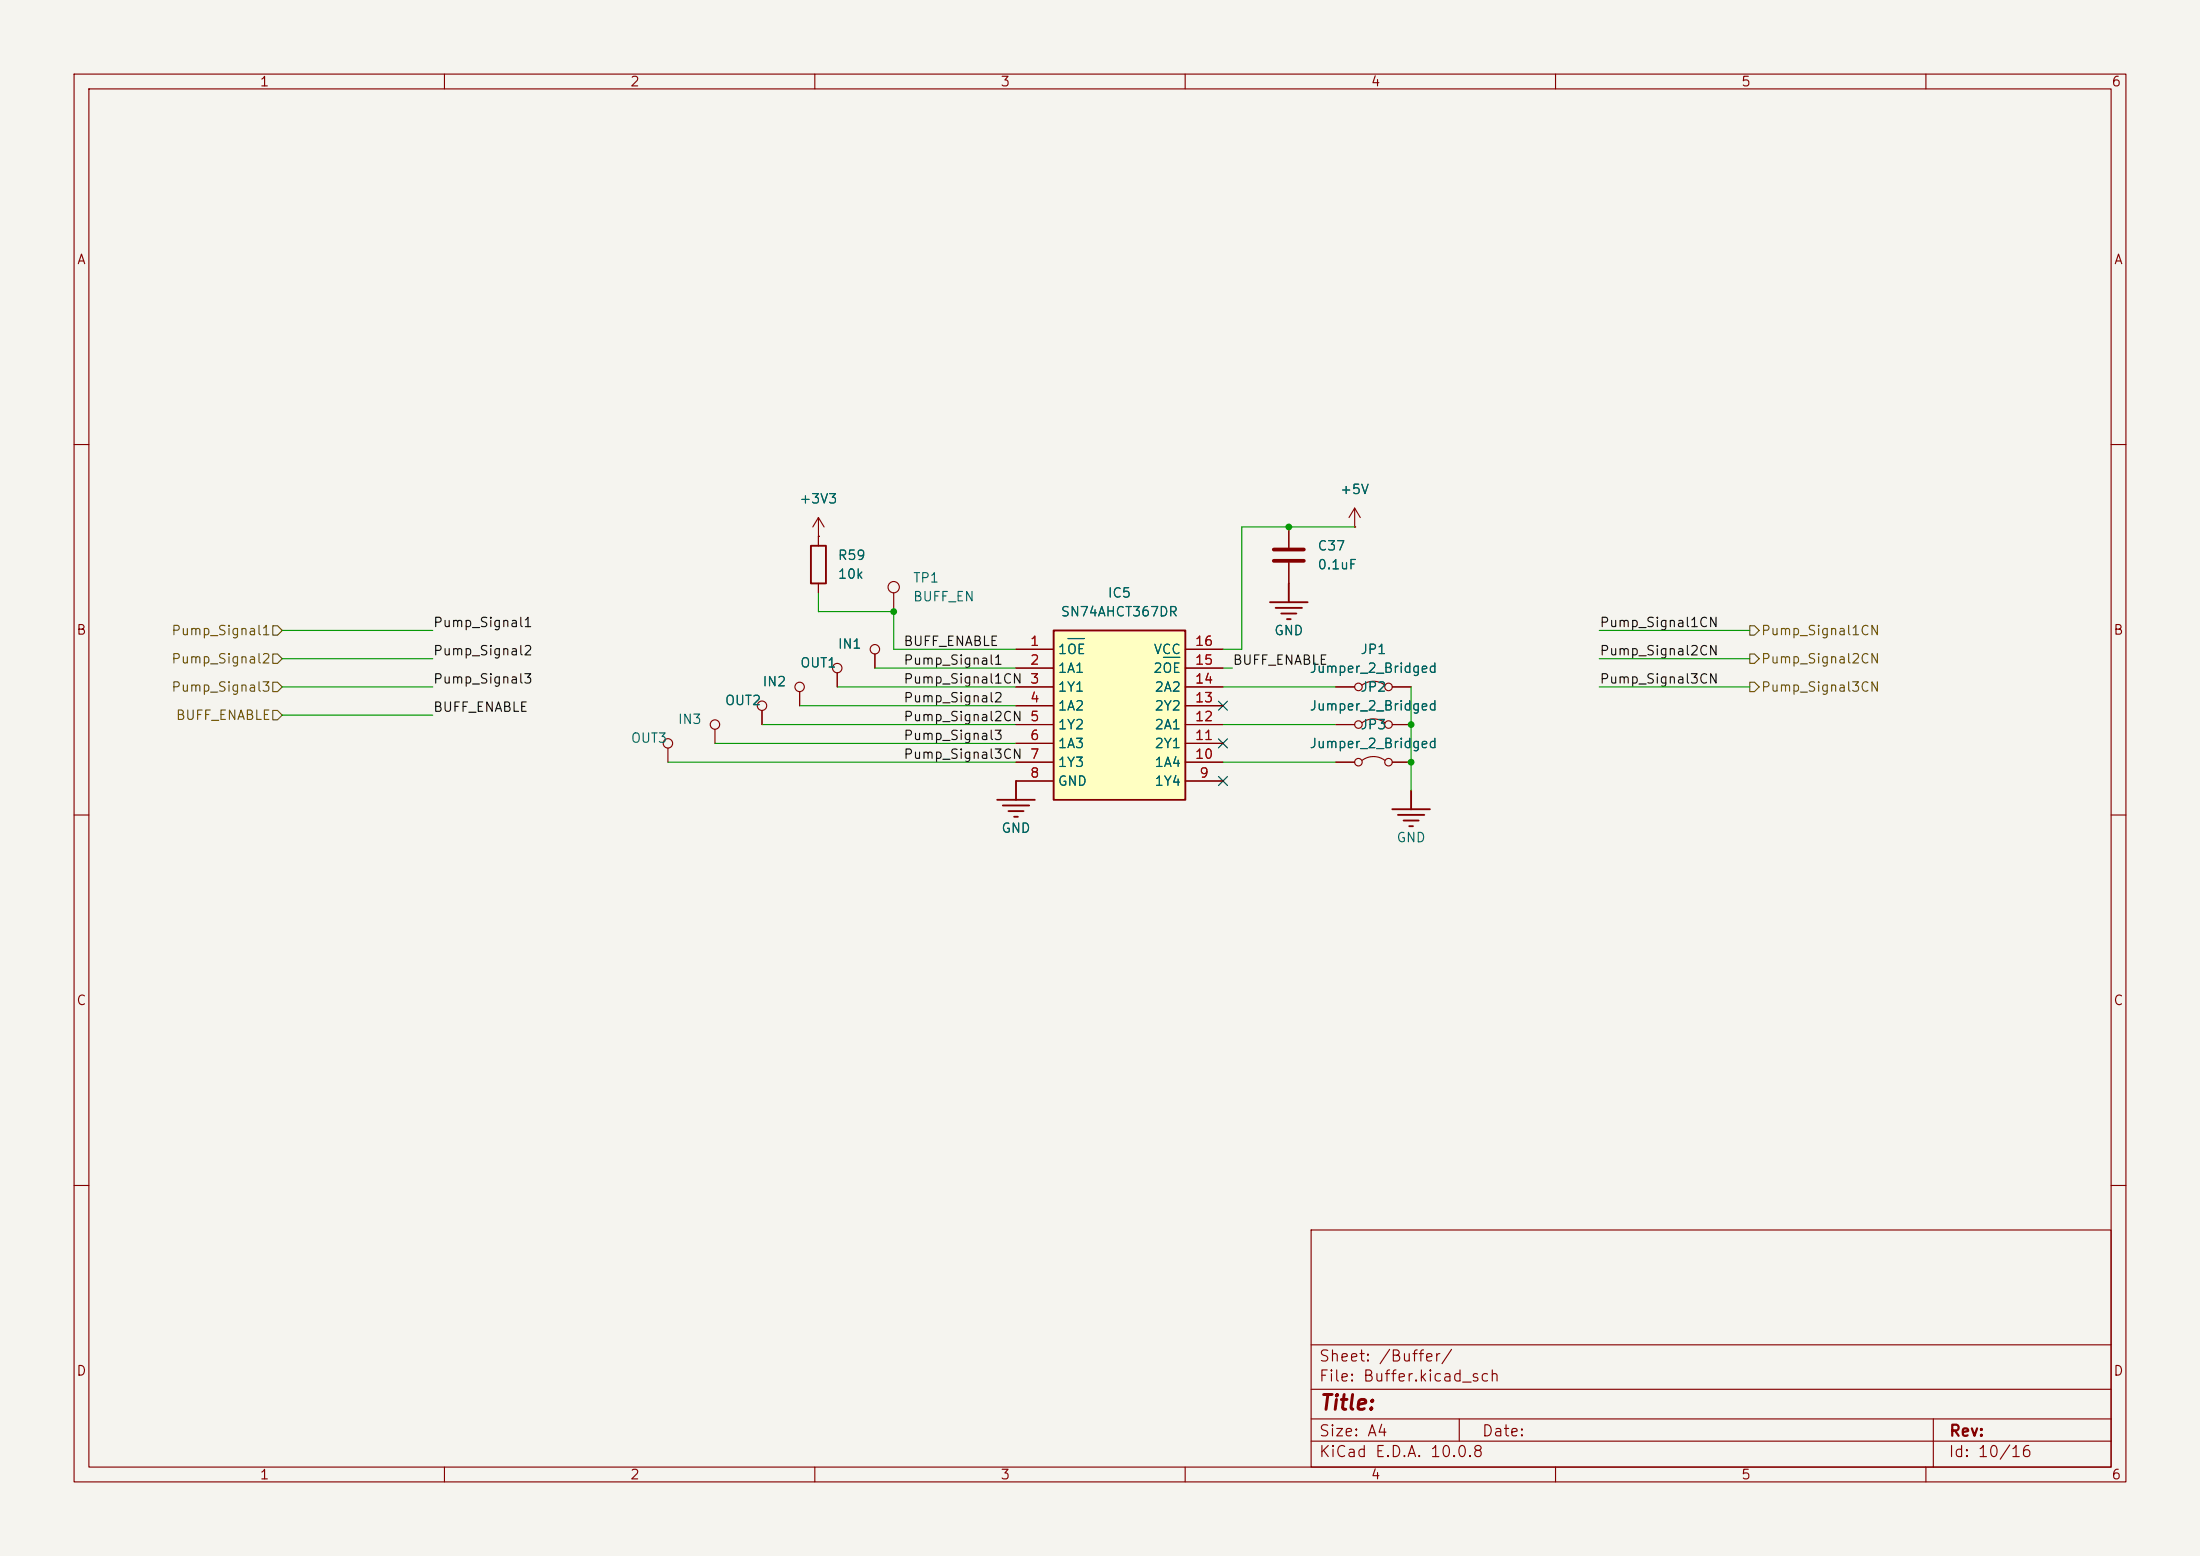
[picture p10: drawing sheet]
(kicad_sch
 (version 20260306)
 (generator "eeschema")
 (generator_version "10.0")
 (paper "A4")
 (lib_symbols
  (symbol "Connector:TestPoint"
   (pin_numbers (hide yes))
   (pin_names
    (offset 0.762) (hide yes)) (exclude_from_sim no) (in_bom yes) (on_board yes)
   (in_pos_files yes)
   (duplicate_pin_numbers_are_jumpers no)
   (property "Reference" "TP" (at 0 6.858 0) (show_name no) (do_not_autoplace no) (effects (font (size 1.27 1.27))))
   (property "Value" "TestPoint" (at 0 5.08 0) (show_name no) (do_not_autoplace no) (effects (font (size 1.27 1.27))))
   (property "Footprint" "" (at 5.08 0 0) (show_name no) (do_not_autoplace no) (hide yes) (effects (font (size 1.27 1.27))))
   (property "Datasheet" "" (at 5.08 0 0) (show_name no) (do_not_autoplace no) (hide yes) (effects (font (size 1.27 1.27))))
   (property "Description" "test point" (at 0 0 0) (show_name no) (do_not_autoplace no) (hide yes) (effects (font (size 1.27 1.27))))
   (symbol "TestPoint_0_1"
    (circle (center 0 3.302) (radius 0.762) (stroke (width 0) (type default)) (fill (type none))))
   (symbol "TestPoint_1_1"
    (pin passive line (at 0 0 90) (length 2.54) (name "1" (effects (font (size 1.27 1.27)))) (number "1" (effects (font (size 1.27 1.27))))))
   (embedded_fonts no))
  (symbol "Device:C"
   (pin_numbers (hide yes))
   (pin_names
    (offset 0.254)) (exclude_from_sim no) (in_bom yes) (on_board yes)
   (in_pos_files yes)
   (duplicate_pin_numbers_are_jumpers no)
   (property "Reference" "C" (at 0.635 2.54 0) (show_name no) (do_not_autoplace no) (effects (font (size 1.27 1.27)) (justify left)))
   (property "Value" "C" (at 0.635 -2.54 0) (show_name no) (do_not_autoplace no) (effects (font (size 1.27 1.27)) (justify left)))
   (property "Footprint" "" (at 0.9652 -3.81 0) (show_name no) (do_not_autoplace no) (hide yes) (effects (font (size 1.27 1.27))))
   (property "Datasheet" "" (at 0 0 0) (show_name no) (do_not_autoplace no) (hide yes) (effects (font (size 1.27 1.27))))
   (property "Description" "Unpolarized capacitor" (at 0 0 0) (show_name no) (do_not_autoplace no) (hide yes) (effects (font (size 1.27 1.27))))
   (symbol "C_0_1"
    (polyline (pts (xy -2.032 0.762) (xy 2.032 0.762)) (stroke (width 0.508) (type default)) (fill (type none)))
    (polyline (pts (xy -2.032 -0.762) (xy 2.032 -0.762)) (stroke (width 0.508) (type default)) (fill (type none))))
   (symbol "C_1_1"
    (pin passive line (at 0 3.81 270) (length 2.794) (name "" (effects (font (size 1.27 1.27)))) (number "1" (effects (font (size 1.27 1.27)))))
    (pin passive line (at 0 -3.81 90) (length 2.794) (name "" (effects (font (size 1.27 1.27)))) (number "2" (effects (font (size 1.27 1.27))))))
   (embedded_fonts no))
  (symbol "Device:R"
   (pin_numbers (hide yes))
   (pin_names
    (offset 0)) (exclude_from_sim no) (in_bom yes) (on_board yes)
   (in_pos_files yes)
   (duplicate_pin_numbers_are_jumpers no)
   (property "Reference" "R" (at 2.032 0 90) (show_name no) (do_not_autoplace no) (effects (font (size 1.27 1.27))))
   (property "Value" "R" (at 0 0 90) (show_name no) (do_not_autoplace no) (effects (font (size 1.27 1.27))))
   (property "Footprint" "" (at -1.778 0 90) (show_name no) (do_not_autoplace no) (hide yes) (effects (font (size 1.27 1.27))))
   (property "Datasheet" "" (at 0 0 0) (show_name no) (do_not_autoplace no) (hide yes) (effects (font (size 1.27 1.27))))
   (property "Description" "Resistor" (at 0 0 0) (show_name no) (do_not_autoplace no) (hide yes) (effects (font (size 1.27 1.27))))
   (symbol "R_0_1"
    (rectangle (start -1.016 -2.54) (end 1.016 2.54) (stroke (width 0.254) (type default)) (fill (type none))))
   (symbol "R_1_1"
    (pin passive line (at 0 3.81 270) (length 1.27) (name "" (effects (font (size 1.27 1.27)))) (number "1" (effects (font (size 1.27 1.27)))))
    (pin passive line (at 0 -3.81 90) (length 1.27) (name "" (effects (font (size 1.27 1.27)))) (number "2" (effects (font (size 1.27 1.27))))))
   (embedded_fonts no))
  (symbol "Hyperloop UPV:Test point 1.2mm-Symbol-1"
   (pin_numbers (hide yes))
   (pin_names (hide yes)) (exclude_from_sim no) (in_bom yes) (on_board yes)
   (in_pos_files yes)
   (duplicate_pin_numbers_are_jumpers no)
   (property "Reference" "" (at 0 0 0) (show_name no) (do_not_autoplace no) (effects (font (size 1.27 1.27))))
   (property "Value" "" (at 0 0 0) (show_name no) (do_not_autoplace no) (effects (font (size 1.27 1.27))))
   (property "Footprint" "" (at 0 0 0) (show_name no) (do_not_autoplace no) (hide yes) (effects (font (size 1.27 1.27))))
   (property "Datasheet" "" (at 0 0 0) (show_name no) (do_not_autoplace no) (hide yes) (effects (font (size 1.27 1.27))))
   (property "Description" "1.2mm Test point" (at 0 0 0) (show_name no) (do_not_autoplace no) (hide yes) (effects (font (size 1.27 1.27))))
   (symbol "Test point 1.2mm-Symbol-1_1_0"
    (circle (center 0 2.54) (radius 0.635) (stroke (width 0) (type solid)) (fill (type none)))
    (pin passive line (at 0 0 90) (length 1.905) (name "*" (effects (font (size 1.27 1.27)))) (number "1" (effects (font (size 1.27 1.27))))))
   (embedded_fonts no))
  (symbol "Jumper:Jumper_2_Bridged"
   (pin_numbers (hide yes))
   (pin_names
    (offset 0) (hide yes)) (exclude_from_sim no) (in_bom yes) (on_board yes)
   (in_pos_files yes)
   (duplicate_pin_numbers_are_jumpers no)
   (property "Reference" "JP" (at 0 1.905 0) (show_name no) (do_not_autoplace no) (effects (font (size 1.27 1.27))))
   (property "Value" "Jumper_2_Bridged" (at 0 -2.54 0) (show_name no) (do_not_autoplace no) (effects (font (size 1.27 1.27))))
   (property "Footprint" "" (at 0 0 0) (show_name no) (do_not_autoplace no) (hide yes) (effects (font (size 1.27 1.27))))
   (property "Datasheet" "" (at 0 -5.08 0) (show_name no) (do_not_autoplace no) (hide yes) (effects (font (size 1.27 1.27))))
   (property "Description" "Jumper, 2-pole, closed/bridged" (at 0 -7.62 0) (show_name no) (do_not_autoplace no) (hide yes) (effects (font (size 1.27 1.27))))
   (symbol "Jumper_2_Bridged_0_0"
    (circle (center -2.032 0) (radius 0.508) (stroke (width 0) (type default)) (fill (type none)))
    (circle (center 2.032 0) (radius 0.508) (stroke (width 0) (type default)) (fill (type none))))
   (symbol "Jumper_2_Bridged_0_1"
    (arc (start -1.524 0.254) (mid 0 0.762) (end 1.524 0.254) (stroke (width 0) (type default)) (fill (type none))))
   (symbol "Jumper_2_Bridged_1_1"
    (pin passive line (at -5.08 0 0) (length 2.54) (name "A" (effects (font (size 1.27 1.27)))) (number "1" (effects (font (size 1.27 1.27)))))
    (pin passive line (at 5.08 0 180) (length 2.54) (name "B" (effects (font (size 1.27 1.27)))) (number "2" (effects (font (size 1.27 1.27))))))
   (embedded_fonts no))
  (symbol "SamacSys_Parts:SN74AHCT367DR" (exclude_from_sim no) (in_bom yes) (on_board yes)
   (in_pos_files yes)
   (duplicate_pin_numbers_are_jumpers no)
   (property "Reference" "IC" (at 24.13 7.62 0) (show_name no) (do_not_autoplace no) (effects (font (size 1.27 1.27)) (justify left top)))
   (property "Value" "SN74AHCT367DR" (at 24.13 5.08 0) (show_name no) (do_not_autoplace no) (effects (font (size 1.27 1.27)) (justify left top)))
   (property "Footprint" "SOIC127P600X175-16N" (at 24.13 -94.92 0) (show_name no) (do_not_autoplace no) (hide yes) (effects (font (size 1.27 1.27)) (justify left top)))
   (property "Datasheet" "http://www.ti.com/lit/gpn/sn74ahct367" (at 24.13 -194.92 0) (show_name no) (do_not_autoplace no) (hide yes) (effects (font (size 1.27 1.27)) (justify left top)))
   (property "Description" "Hex Buffers And Line Drivers With 3-State Outputs" (at 0 0 0) (show_name no) (do_not_autoplace no) (hide yes) (effects (font (size 1.27 1.27))))
   (property "Height" "1.75" (at 24.13 -394.92 0) (show_name no) (do_not_autoplace no) (hide yes) (effects (font (size 1.27 1.27)) (justify left top)))
   (property "Manufacturer_Name" "Texas Instruments" (at 24.13 -494.92 0) (show_name no) (do_not_autoplace no) (hide yes) (effects (font (size 1.27 1.27)) (justify left top)))
   (property "Manufacturer_Part_Number" "SN74AHCT367DR" (at 24.13 -594.92 0) (show_name no) (do_not_autoplace no) (hide yes) (effects (font (size 1.27 1.27)) (justify left top)))
   (property "Mouser Part Number" "595-SN74AHCT367DR" (at 24.13 -694.92 0) (show_name no) (do_not_autoplace no) (hide yes) (effects (font (size 1.27 1.27)) (justify left top)))
   (property "Mouser Price/Stock" "https://www.mouser.co.uk/ProductDetail/Texas-Instruments/SN74AHCT367DR?qs=5nGYs9Do7G1iI4OsV5Z1aQ%3D%3D" (at 24.13 -794.92 0) (show_name no) (do_not_autoplace no) (hide yes) (effects (font (size 1.27 1.27)) (justify left top)))
   (property "Arrow Part Number" "SN74AHCT367DR" (at 24.13 -894.92 0) (show_name no) (do_not_autoplace no) (hide yes) (effects (font (size 1.27 1.27)) (justify left top)))
   (property "Arrow Price/Stock" "https://www.arrow.com/en/products/sn74ahct367dr/texas-instruments.html?utm_currency=USD&region=nac" (at 24.13 -994.92 0) (show_name no) (do_not_autoplace no) (hide yes) (effects (font (size 1.27 1.27)) (justify left top)))
   (symbol "SN74AHCT367DR_1_1"
    (rectangle (start 5.08 2.54) (end 22.86 -20.32) (stroke (width 0.254) (type default)) (fill (type background)))
    (pin passive line (at 0 0 0) (length 5.08) (name "1~{OE}" (effects (font (size 1.27 1.27)))) (number "1" (effects (font (size 1.27 1.27)))))
    (pin passive line (at 0 -2.54 0) (length 5.08) (name "1A1" (effects (font (size 1.27 1.27)))) (number "2" (effects (font (size 1.27 1.27)))))
    (pin passive line (at 0 -5.08 0) (length 5.08) (name "1Y1" (effects (font (size 1.27 1.27)))) (number "3" (effects (font (size 1.27 1.27)))))
    (pin passive line (at 0 -7.62 0) (length 5.08) (name "1A2" (effects (font (size 1.27 1.27)))) (number "4" (effects (font (size 1.27 1.27)))))
    (pin passive line (at 0 -10.16 0) (length 5.08) (name "1Y2" (effects (font (size 1.27 1.27)))) (number "5" (effects (font (size 1.27 1.27)))))
    (pin passive line (at 0 -12.7 0) (length 5.08) (name "1A3" (effects (font (size 1.27 1.27)))) (number "6" (effects (font (size 1.27 1.27)))))
    (pin passive line (at 0 -15.24 0) (length 5.08) (name "1Y3" (effects (font (size 1.27 1.27)))) (number "7" (effects (font (size 1.27 1.27)))))
    (pin passive line (at 0 -17.78 0) (length 5.08) (name "GND" (effects (font (size 1.27 1.27)))) (number "8" (effects (font (size 1.27 1.27)))))
    (pin passive line (at 27.94 -17.78 180) (length 5.08) (name "1Y4" (effects (font (size 1.27 1.27)))) (number "9" (effects (font (size 1.27 1.27)))))
    (pin passive line (at 27.94 -15.24 180) (length 5.08) (name "1A4" (effects (font (size 1.27 1.27)))) (number "10" (effects (font (size 1.27 1.27)))))
    (pin passive line (at 27.94 -12.7 180) (length 5.08) (name "2Y1" (effects (font (size 1.27 1.27)))) (number "11" (effects (font (size 1.27 1.27)))))
    (pin passive line (at 27.94 -10.16 180) (length 5.08) (name "2A1" (effects (font (size 1.27 1.27)))) (number "12" (effects (font (size 1.27 1.27)))))
    (pin passive line (at 27.94 -7.62 180) (length 5.08) (name "2Y2" (effects (font (size 1.27 1.27)))) (number "13" (effects (font (size 1.27 1.27)))))
    (pin passive line (at 27.94 -5.08 180) (length 5.08) (name "2A2" (effects (font (size 1.27 1.27)))) (number "14" (effects (font (size 1.27 1.27)))))
    (pin passive line (at 27.94 -2.54 180) (length 5.08) (name "2~{OE}" (effects (font (size 1.27 1.27)))) (number "15" (effects (font (size 1.27 1.27)))))
    (pin passive line (at 27.94 0 180) (length 5.08) (name "VCC" (effects (font (size 1.27 1.27)))) (number "16" (effects (font (size 1.27 1.27))))))
   (embedded_fonts no))
  (symbol "VCU_H11G-altium-import:GND_POWER_GROUND"
   (power global) (exclude_from_sim no) (in_bom yes) (on_board yes)
   (in_pos_files yes)
   (duplicate_pin_numbers_are_jumpers no)
   (property "Reference" "#PWR" (at 0 0 0) (show_name no) (do_not_autoplace no) (hide yes) (effects (font (size 1.27 1.27))))
   (property "Value" "GND" (at 0 -6.35 0) (show_name no) (do_not_autoplace no) (effects (font (size 1.27 1.27))))
   (property "Footprint" "" (at 0 0 0) (show_name no) (do_not_autoplace no) (hide yes) (effects (font (size 1.27 1.27))))
   (property "Datasheet" "" (at 0 0 0) (show_name no) (do_not_autoplace no) (hide yes) (effects (font (size 1.27 1.27))))
   (property "Description" "Power symbol creates a global label with name 'GND'" (at 0 0 0) (show_name no) (do_not_autoplace no) (hide yes) (effects (font (size 1.27 1.27))))
   (symbol "GND_POWER_GROUND_0_0"
    (polyline (pts (xy -2.54 -2.54) (xy 2.54 -2.54)) (stroke (width 0.254) (type solid)) (fill (type none)))
    (polyline (pts (xy -1.778 -3.302) (xy 1.778 -3.302)) (stroke (width 0.254) (type solid)) (fill (type none)))
    (polyline (pts (xy -1.016 -4.064) (xy 1.016 -4.064)) (stroke (width 0.254) (type solid)) (fill (type none)))
    (polyline (pts (xy -0.254 -4.826) (xy 0.254 -4.826)) (stroke (width 0.254) (type solid)) (fill (type none)))
    (polyline (pts (xy 0 0) (xy 0 -2.54)) (stroke (width 0.254) (type solid)) (fill (type none)))
    (pin power_in line (at 0 0 0) (length 0) (hide yes) (name "GND" (effects (font (size 1.27 1.27)))) (number "" (effects (font (size 1.27 1.27))))))
   (embedded_fonts no))
  (symbol "power:+3V3"
   (power global)
   (pin_numbers (hide yes))
   (pin_names
    (offset 0) (hide yes)) (exclude_from_sim no) (in_bom yes) (on_board yes)
   (in_pos_files yes)
   (duplicate_pin_numbers_are_jumpers no)
   (property "Reference" "#PWR" (at 0 -3.81 0) (show_name no) (do_not_autoplace no) (hide yes) (effects (font (size 1.27 1.27))))
   (property "Value" "+3V3" (at 0 3.556 0) (show_name no) (do_not_autoplace no) (effects (font (size 1.27 1.27))))
   (property "Footprint" "" (at 0 0 0) (show_name no) (do_not_autoplace no) (hide yes) (effects (font (size 1.27 1.27))))
   (property "Datasheet" "" (at 0 0 0) (show_name no) (do_not_autoplace no) (hide yes) (effects (font (size 1.27 1.27))))
   (property "Description" "Power symbol creates a global label with name \"+3V3\"" (at 0 0 0) (show_name no) (do_not_autoplace no) (hide yes) (effects (font (size 1.27 1.27))))
   (symbol "+3V3_0_1"
    (polyline (pts (xy -0.762 1.27) (xy 0 2.54)) (stroke (width 0) (type default)) (fill (type none)))
    (polyline (pts (xy 0 2.54) (xy 0.762 1.27)) (stroke (width 0) (type default)) (fill (type none)))
    (polyline (pts (xy 0 0) (xy 0 2.54)) (stroke (width 0) (type default)) (fill (type none))))
   (symbol "+3V3_1_1"
    (pin power_in line (at 0 0 90) (length 0) (name "" (effects (font (size 1.27 1.27)))) (number "1" (effects (font (size 1.27 1.27))))))
   (embedded_fonts no))
  (symbol "power:+5V"
   (power global)
   (pin_numbers (hide yes))
   (pin_names
    (offset 0) (hide yes)) (exclude_from_sim no) (in_bom yes) (on_board yes)
   (in_pos_files yes)
   (duplicate_pin_numbers_are_jumpers no)
   (property "Reference" "#PWR" (at 0 -3.81 0) (show_name no) (do_not_autoplace no) (hide yes) (effects (font (size 1.27 1.27))))
   (property "Value" "+5V" (at 0 3.556 0) (show_name no) (do_not_autoplace no) (effects (font (size 1.27 1.27))))
   (property "Footprint" "" (at 0 0 0) (show_name no) (do_not_autoplace no) (hide yes) (effects (font (size 1.27 1.27))))
   (property "Datasheet" "" (at 0 0 0) (show_name no) (do_not_autoplace no) (hide yes) (effects (font (size 1.27 1.27))))
   (property "Description" "Power symbol creates a global label with name \"+5V\"" (at 0 0 0) (show_name no) (do_not_autoplace no) (hide yes) (effects (font (size 1.27 1.27))))
   (symbol "+5V_0_1"
    (polyline (pts (xy -0.762 1.27) (xy 0 2.54)) (stroke (width 0) (type default)) (fill (type none)))
    (polyline (pts (xy 0 2.54) (xy 0.762 1.27)) (stroke (width 0) (type default)) (fill (type none)))
    (polyline (pts (xy 0 0) (xy 0 2.54)) (stroke (width 0) (type default)) (fill (type none))))
   (symbol "+5V_1_1"
    (pin power_in line (at 0 0 90) (length 0) (name "" (effects (font (size 1.27 1.27)))) (number "1" (effects (font (size 1.27 1.27))))))
   (embedded_fonts no)))
 (junction
  (at 120.65 82.55)
  (diameter 0)
  (color 0 0 0 0))
 (junction
  (at 190.5 102.87)
  (diameter 0)
  (color 0 0 0 0))
 (junction
  (at 173.99 71.12)
  (diameter 0)
  (color 0 0 0 0))
 (junction
  (at 190.5 97.79)
  (diameter 0)
  (color 0 0 0 0))
 (no_connect
  (at 165.1 95.25))
 (no_connect
  (at 165.1 100.33))
 (no_connect
  (at 165.1 105.41))
 (wire
  (pts (xy 167.64 71.12) (xy 167.64 87.63))
  (stroke (width 0) (type default)))
 (wire
  (pts (xy 113.03 92.71) (xy 137.16 92.71))
  (stroke (width 0) (type default)))
 (wire
  (pts (xy 165.1 97.79) (xy 180.34 97.79))
  (stroke (width 0) (type default)))
 (wire
  (pts (xy 190.5 92.71) (xy 190.5 97.79))
  (stroke (width 0) (type default)))
 (wire
  (pts (xy 190.5 97.79) (xy 190.5 102.87))
  (stroke (width 0) (type default)))
 (wire
  (pts (xy 215.9 85.09) (xy 236.22 85.09))
  (stroke (width 0) (type default)))
 (wire
  (pts (xy 90.17 102.87) (xy 137.16 102.87))
  (stroke (width 0) (type default)))
 (wire
  (pts (xy 38.1 96.52) (xy 58.42 96.52))
  (stroke (width 0) (type default)))
 (wire
  (pts (xy 190.5 102.87) (xy 190.5 106.68))
  (stroke (width 0) (type default)))
 (wire
  (pts (xy 118.11 90.17) (xy 137.16 90.17))
  (stroke (width 0) (type default)))
 (wire
  (pts (xy 215.9 88.9) (xy 236.22 88.9))
  (stroke (width 0) (type default)))
 (wire
  (pts (xy 165.1 92.71) (xy 180.34 92.71))
  (stroke (width 0) (type default)))
 (wire
  (pts (xy 215.9 92.71) (xy 236.22 92.71))
  (stroke (width 0) (type default)))
 (wire
  (pts (xy 110.49 82.55) (xy 110.49 80.01))
  (stroke (width 0) (type default)))
 (wire
  (pts (xy 165.1 90.17) (xy 166.37 90.17))
  (stroke (width 0) (type default)))
 (wire
  (pts (xy 107.95 95.25) (xy 137.16 95.25))
  (stroke (width 0) (type default)))
 (wire
  (pts (xy 102.87 97.79) (xy 137.16 97.79))
  (stroke (width 0) (type default)))
 (wire
  (pts (xy 165.1 102.87) (xy 180.34 102.87))
  (stroke (width 0) (type default)))
 (wire
  (pts (xy 38.1 85.09) (xy 58.42 85.09))
  (stroke (width 0) (type default)))
 (wire
  (pts (xy 38.1 88.9) (xy 58.42 88.9))
  (stroke (width 0) (type default)))
 (wire
  (pts (xy 96.52 100.33) (xy 137.16 100.33))
  (stroke (width 0) (type default)))
 (wire
  (pts (xy 165.1 87.63) (xy 167.64 87.63))
  (stroke (width 0) (type default)))
 (wire
  (pts (xy 110.49 82.55) (xy 120.65 82.55))
  (stroke (width 0) (type default)))
 (wire
  (pts (xy 173.99 71.12) (xy 167.64 71.12))
  (stroke (width 0) (type default)))
 (wire
  (pts (xy 120.65 82.55) (xy 120.65 87.63))
  (stroke (width 0) (type default)))
 (wire
  (pts (xy 120.65 87.63) (xy 137.16 87.63))
  (stroke (width 0) (type default)))
 (wire
  (pts (xy 38.1 92.71) (xy 58.42 92.71))
  (stroke (width 0) (type default)))
 (wire
  (pts (xy 182.88 71.12) (xy 173.99 71.12))
  (stroke (width 0) (type default)))
 (label "Pump_Signal1"
  (at 58.42 85.09 0)
  (effects (font (size 1.27 1.27)) (justify left bottom)))
 (label "Pump_Signal1"
  (at 121.92 90.17 0)
  (effects (font (size 1.27 1.27)) (justify left bottom)))
 (label "Pump_Signal2"
  (at 58.42 88.9 0)
  (effects (font (size 1.27 1.27)) (justify left bottom)))
 (label "Pump_Signal1CN"
  (at 121.92 92.71 0)
  (effects (font (size 1.27 1.27)) (justify left bottom)))
 (label "BUFF_ENABLE"
  (at 121.92 87.63 0)
  (effects (font (size 1.27 1.27)) (justify left bottom)))
 (label "Pump_Signal3"
  (at 58.42 92.71 0)
  (effects (font (size 1.27 1.27)) (justify left bottom)))
 (label "Pump_Signal1CN"
  (at 215.9 85.09 0)
  (effects (font (size 1.27 1.27)) (justify left bottom)))
 (label "BUFF_ENABLE"
  (at 166.37 90.17 0)
  (effects (font (size 1.27 1.27)) (justify left bottom)))
 (label "Pump_Signal2"
  (at 121.92 95.25 0)
  (effects (font (size 1.27 1.27)) (justify left bottom)))
 (label "Pump_Signal3CN"
  (at 121.92 102.87 0)
  (effects (font (size 1.27 1.27)) (justify left bottom)))
 (label "Pump_Signal2CN"
  (at 215.9 88.9 0)
  (effects (font (size 1.27 1.27)) (justify left bottom)))
 (label "Pump_Signal3"
  (at 121.92 100.33 0)
  (effects (font (size 1.27 1.27)) (justify left bottom)))
 (label "Pump_Signal2CN"
  (at 121.92 97.79 0)
  (effects (font (size 1.27 1.27)) (justify left bottom)))
 (label "BUFF_ENABLE"
  (at 58.42 96.52 0)
  (effects (font (size 1.27 1.27)) (justify left bottom)))
 (label "Pump_Signal3CN"
  (at 215.9 92.71 0)
  (effects (font (size 1.27 1.27)) (justify left bottom)))
 (hierarchical_label "Pump_Signal1CN"
  (shape output)
  (at 236.22 85.09 0)
  (effects (font (size 1.27 1.27)) (justify left)))
 (hierarchical_label "Pump_Signal2CN"
  (shape output)
  (at 236.22 88.9 0)
  (effects (font (size 1.27 1.27)) (justify left)))
 (hierarchical_label "Pump_Signal2"
  (shape input)
  (at 38.1 88.9 180)
  (effects (font (size 1.27 1.27)) (justify right)))
 (hierarchical_label "Pump_Signal1"
  (shape input)
  (at 38.1 85.09 180)
  (effects (font (size 1.27 1.27)) (justify right)))
 (hierarchical_label "Pump_Signal3CN"
  (shape output)
  (at 236.22 92.71 0)
  (effects (font (size 1.27 1.27)) (justify left)))
 (hierarchical_label "Pump_Signal3"
  (shape input)
  (at 38.1 92.71 180)
  (effects (font (size 1.27 1.27)) (justify right)))
 (hierarchical_label "BUFF_ENABLE"
  (shape input)
  (at 38.1 96.52 180)
  (effects (font (size 1.27 1.27)) (justify right)))
 (symbol
  (lib_id "Hyperloop UPV:Test point 1.2mm-Symbol-1")
  (at 113.03 92.71 0)
  (unit 1)
  (body_style 1)
  (exclude_from_sim no)
  (in_bom yes)
  (on_board yes)
  (in_pos_files yes)
  (dnp no)
  (property "Reference" "OUT1" (at 107.95 90.17 0) (show_name no) (do_not_autoplace no) (effects (font (size 1.27 1.27)) (justify left bottom)))
  (property "Value" "Test point 1.2mm" (at 112.395 95.758 0) (hide yes) (show_name no) (do_not_autoplace no) (effects (font (size 1.27 1.27)) (justify left bottom)))
  (property "Footprint" "VCU_H11G-import-fps:Test point 1.2mm-Footprint-1" (at 113.03 92.71 0) (hide yes) (show_name no) (do_not_autoplace no) (effects (font (size 1.27 1.27))))
  (property "Datasheet" "" (at 113.03 92.71 0) (hide yes) (show_name no) (do_not_autoplace no) (effects (font (size 1.27 1.27))))
  (property "Description" "1.2mm Test point" (at 113.03 92.71 0) (hide yes) (show_name no) (do_not_autoplace no) (effects (font (size 1.27 1.27))))
  (pin "1"))
 (symbol
  (lib_id "VCU_H11G-altium-import:GND_POWER_GROUND")
  (at 190.5 106.68 0)
  (unit 1)
  (body_style 1)
  (exclude_from_sim no)
  (in_bom yes)
  (on_board yes)
  (in_pos_files yes)
  (dnp no)
  (property "Reference" "#PWR0250" (at 190.5 106.68 0) (hide yes) (show_name no) (do_not_autoplace no) (effects (font (size 1.27 1.27))))
  (property "Value" "GND" (at 190.5 113.03 0) (show_name no) (do_not_autoplace no) (effects (font (size 1.27 1.27))))
  (property "Footprint" "" (at 190.5 106.68 0) (show_name no) (do_not_autoplace no) (effects (font (size 1.27 1.27))))
  (property "Datasheet" "" (at 190.5 106.68 0) (show_name no) (do_not_autoplace no) (effects (font (size 1.27 1.27))))
  (property "Description" "" (at 190.5 106.68 0) (show_name no) (do_not_autoplace no) (effects (font (size 1.27 1.27))))
  (pin ""))
 (symbol
  (lib_id "Connector:TestPoint")
  (at 120.65 82.55 0)
  (unit 1)
  (body_style 1)
  (exclude_from_sim no)
  (in_bom yes)
  (on_board yes)
  (in_pos_files yes)
  (dnp no)
  (fields_autoplaced yes)
  (property "Reference" "TP1" (at 123.19 77.9779 0) (show_name no) (do_not_autoplace no) (effects (font (size 1.27 1.27)) (justify left)))
  (property "Value" "BUFF_EN" (at 123.19 80.5179 0) (show_name no) (do_not_autoplace no) (effects (font (size 1.27 1.27)) (justify left)))
  (property "Footprint" "VCU_H11G-import-fps:Test point 1.2mm-Footprint-1" (at 125.73 82.55 0) (hide yes) (show_name no) (do_not_autoplace no) (effects (font (size 1.27 1.27))))
  (property "Datasheet" "" (at 125.73 82.55 0) (hide yes) (show_name no) (do_not_autoplace no) (effects (font (size 1.27 1.27))))
  (property "Description" "test point" (at 120.65 82.55 0) (hide yes) (show_name no) (do_not_autoplace no) (effects (font (size 1.27 1.27))))
  (pin "1"))
 (symbol
  (lib_id "SamacSys_Parts:SN74AHCT367DR")
  (at 137.16 87.63 0)
  (unit 1)
  (body_style 1)
  (exclude_from_sim no)
  (in_bom yes)
  (on_board yes)
  (in_pos_files yes)
  (dnp no)
  (fields_autoplaced yes)
  (property "Reference" "IC5" (at 151.13 80.01 0) (show_name no) (do_not_autoplace no) (effects (font (size 1.27 1.27))))
  (property "Value" "SN74AHCT367DR" (at 151.13 82.55 0) (show_name no) (do_not_autoplace no) (effects (font (size 1.27 1.27))))
  (property "Footprint" "SamacSys_Parts:SOIC127P600X175-16N" (at 161.29 182.55 0) (hide yes) (show_name no) (do_not_autoplace no) (effects (font (size 1.27 1.27)) (justify left top)))
  (property "Datasheet" "http://www.ti.com/lit/gpn/sn74ahct367" (at 161.29 282.55 0) (hide yes) (show_name no) (do_not_autoplace no) (effects (font (size 1.27 1.27)) (justify left top)))
  (property "Description" "Hex Buffers And Line Drivers With 3-State Outputs" (at 137.16 87.63 0) (hide yes) (show_name no) (do_not_autoplace no) (effects (font (size 1.27 1.27))))
  (property "Height" "1.75" (at 161.29 482.55 0) (hide yes) (show_name no) (do_not_autoplace no) (effects (font (size 1.27 1.27)) (justify left top)))
  (property "Manufacturer_Name" "Texas Instruments" (at 161.29 582.55 0) (hide yes) (show_name no) (do_not_autoplace no) (effects (font (size 1.27 1.27)) (justify left top)))
  (property "Manufacturer_Part_Number" "SN74AHCT367DR" (at 161.29 682.55 0) (hide yes) (show_name no) (do_not_autoplace no) (effects (font (size 1.27 1.27)) (justify left top)))
  (property "Mouser Part Number" "595-SN74AHCT367DR" (at 161.29 782.55 0) (hide yes) (show_name no) (do_not_autoplace no) (effects (font (size 1.27 1.27)) (justify left top)))
  (property "Mouser Price/Stock" "https://www.mouser.co.uk/ProductDetail/Texas-Instruments/SN74AHCT367DR?qs=5nGYs9Do7G1iI4OsV5Z1aQ%3D%3D" (at 161.29 882.55 0) (hide yes) (show_name no) (do_not_autoplace no) (effects (font (size 1.27 1.27)) (justify left top)))
  (property "Arrow Part Number" "SN74AHCT367DR" (at 161.29 982.55 0) (hide yes) (show_name no) (do_not_autoplace no) (effects (font (size 1.27 1.27)) (justify left top)))
  (property "Arrow Price/Stock" "https://www.arrow.com/en/products/sn74ahct367dr/texas-instruments.html?utm_currency=USD&region=nac" (at 161.29 1082.55 0) (hide yes) (show_name no) (do_not_autoplace no) (effects (font (size 1.27 1.27)) (justify left top)))
  (pin "15")
  (pin "7")
  (pin "5")
  (pin "14")
  (pin "2")
  (pin "9")
  (pin "13")
  (pin "3")
  (pin "12")
  (pin "1")
  (pin "11")
  (pin "10")
  (pin "6")
  (pin "16")
  (pin "4")
  (pin "8"))
 (symbol
  (lib_id "power:+5V")
  (at 182.88 71.12 0)
  (unit 1)
  (body_style 1)
  (exclude_from_sim no)
  (in_bom yes)
  (on_board yes)
  (in_pos_files yes)
  (dnp no)
  (fields_autoplaced yes)
  (property "Reference" "#PWR0243" (at 182.88 74.93 0) (hide yes) (show_name no) (do_not_autoplace no) (effects (font (size 1.27 1.27))))
  (property "Value" "+5V" (at 182.88 66.04 0) (show_name no) (do_not_autoplace no) (effects (font (size 1.27 1.27))))
  (property "Footprint" "" (at 182.88 71.12 0) (hide yes) (show_name no) (do_not_autoplace no) (effects (font (size 1.27 1.27))))
  (property "Datasheet" "" (at 182.88 71.12 0) (hide yes) (show_name no) (do_not_autoplace no) (effects (font (size 1.27 1.27))))
  (property "Description" "Power symbol creates a global label with name \"+5V\"" (at 182.88 71.12 0) (hide yes) (show_name no) (do_not_autoplace no) (effects (font (size 1.27 1.27))))
  (pin "1"))
 (symbol
  (lib_id "Device:R")
  (at 110.49 76.2 0)
  (unit 1)
  (body_style 1)
  (exclude_from_sim no)
  (in_bom yes)
  (on_board yes)
  (in_pos_files yes)
  (dnp no)
  (fields_autoplaced yes)
  (property "Reference" "R59" (at 113.03 74.9299 0) (show_name no) (do_not_autoplace no) (effects (font (size 1.27 1.27)) (justify left)))
  (property "Value" "10k" (at 113.03 77.4699 0) (show_name no) (do_not_autoplace no) (effects (font (size 1.27 1.27)) (justify left)))
  (property "Footprint" "Resistor_SMD:R_0603_1608Metric" (at 108.712 76.2 90) (hide yes) (show_name no) (do_not_autoplace no) (effects (font (size 1.27 1.27))))
  (property "Datasheet" "" (at 110.49 76.2 0) (hide yes) (show_name no) (do_not_autoplace no) (effects (font (size 1.27 1.27))))
  (property "Description" "Resistor" (at 110.49 76.2 0) (hide yes) (show_name no) (do_not_autoplace no) (effects (font (size 1.27 1.27))))
  (pin "1")
  (pin "2"))
 (symbol
  (lib_id "Hyperloop UPV:Test point 1.2mm-Symbol-1")
  (at 118.11 90.17 0)
  (unit 1)
  (body_style 1)
  (exclude_from_sim no)
  (in_bom yes)
  (on_board yes)
  (in_pos_files yes)
  (dnp no)
  (property "Reference" "IN1" (at 113.03 87.63 0) (show_name no) (do_not_autoplace no) (effects (font (size 1.27 1.27)) (justify left bottom)))
  (property "Value" "Test point 1.2mm" (at 117.475 93.218 0) (hide yes) (show_name no) (do_not_autoplace no) (effects (font (size 1.27 1.27)) (justify left bottom)))
  (property "Footprint" "VCU_H11G-import-fps:Test point 1.2mm-Footprint-1" (at 118.11 90.17 0) (hide yes) (show_name no) (do_not_autoplace no) (effects (font (size 1.27 1.27))))
  (property "Datasheet" "" (at 118.11 90.17 0) (hide yes) (show_name no) (do_not_autoplace no) (effects (font (size 1.27 1.27))))
  (property "Description" "1.2mm Test point" (at 118.11 90.17 0) (hide yes) (show_name no) (do_not_autoplace no) (effects (font (size 1.27 1.27))))
  (pin "1"))
 (symbol
  (lib_id "Jumper:Jumper_2_Bridged")
  (at 185.42 97.79 0)
  (unit 1)
  (body_style 1)
  (exclude_from_sim no)
  (in_bom yes)
  (on_board yes)
  (in_pos_files yes)
  (dnp no)
  (fields_autoplaced yes)
  (property "Reference" "JP2" (at 185.42 92.71 0) (show_name no) (do_not_autoplace no) (effects (font (size 1.27 1.27))))
  (property "Value" "Jumper_2_Bridged" (at 185.42 95.25 0) (show_name no) (do_not_autoplace no) (effects (font (size 1.27 1.27))))
  (property "Footprint" "Jumper:SolderJumper-2_P1.3mm_Bridged_Pad1.0x1.5mm" (at 185.42 97.79 0) (hide yes) (show_name no) (do_not_autoplace no) (effects (font (size 1.27 1.27))))
  (property "Datasheet" "" (at 185.42 102.87 0) (hide yes) (show_name no) (do_not_autoplace no) (effects (font (size 1.27 1.27))))
  (property "Description" "Jumper, 2-pole, closed/bridged" (at 185.42 105.41 0) (hide yes) (show_name no) (do_not_autoplace no) (effects (font (size 1.27 1.27))))
  (pin "1")
  (pin "2"))
 (symbol
  (lib_id "Hyperloop UPV:Test point 1.2mm-Symbol-1")
  (at 96.52 100.33 0)
  (unit 1)
  (body_style 1)
  (exclude_from_sim no)
  (in_bom yes)
  (on_board yes)
  (in_pos_files yes)
  (dnp no)
  (property "Reference" "IN3" (at 91.44 97.79 0) (show_name no) (do_not_autoplace no) (effects (font (size 1.27 1.27)) (justify left bottom)))
  (property "Value" "Test point 1.2mm" (at 95.885 103.378 0) (hide yes) (show_name no) (do_not_autoplace no) (effects (font (size 1.27 1.27)) (justify left bottom)))
  (property "Footprint" "VCU_H11G-import-fps:Test point 1.2mm-Footprint-1" (at 96.52 100.33 0) (hide yes) (show_name no) (do_not_autoplace no) (effects (font (size 1.27 1.27))))
  (property "Datasheet" "" (at 96.52 100.33 0) (hide yes) (show_name no) (do_not_autoplace no) (effects (font (size 1.27 1.27))))
  (property "Description" "1.2mm Test point" (at 96.52 100.33 0) (hide yes) (show_name no) (do_not_autoplace no) (effects (font (size 1.27 1.27))))
  (pin "1"))
 (symbol
  (lib_id "Device:C")
  (at 173.99 74.93 0)
  (unit 1)
  (body_style 1)
  (exclude_from_sim no)
  (in_bom yes)
  (on_board yes)
  (in_pos_files yes)
  (dnp no)
  (fields_autoplaced yes)
  (property "Reference" "C37" (at 177.8 73.6599 0) (show_name no) (do_not_autoplace no) (effects (font (size 1.27 1.27)) (justify left)))
  (property "Value" "0.1uF" (at 177.8 76.1999 0) (show_name no) (do_not_autoplace no) (effects (font (size 1.27 1.27)) (justify left)))
  (property "Footprint" "VCU_H11G-import-fps:CAP 0603_1608" (at 174.9552 78.74 0) (hide yes) (show_name no) (do_not_autoplace no) (effects (font (size 1.27 1.27))))
  (property "Datasheet" "" (at 173.99 74.93 0) (hide yes) (show_name no) (do_not_autoplace no) (effects (font (size 1.27 1.27))))
  (property "Description" "Unpolarized capacitor" (at 173.99 74.93 0) (hide yes) (show_name no) (do_not_autoplace no) (effects (font (size 1.27 1.27))))
  (pin "2")
  (pin "1"))
 (symbol
  (lib_id "Hyperloop UPV:Test point 1.2mm-Symbol-1")
  (at 107.95 95.25 0)
  (unit 1)
  (body_style 1)
  (exclude_from_sim no)
  (in_bom yes)
  (on_board yes)
  (in_pos_files yes)
  (dnp no)
  (property "Reference" "IN2" (at 102.87 92.71 0) (show_name no) (do_not_autoplace no) (effects (font (size 1.27 1.27)) (justify left bottom)))
  (property "Value" "Test point 1.2mm" (at 107.315 98.298 0) (hide yes) (show_name no) (do_not_autoplace no) (effects (font (size 1.27 1.27)) (justify left bottom)))
  (property "Footprint" "VCU_H11G-import-fps:Test point 1.2mm-Footprint-1" (at 107.95 95.25 0) (hide yes) (show_name no) (do_not_autoplace no) (effects (font (size 1.27 1.27))))
  (property "Datasheet" "" (at 107.95 95.25 0) (hide yes) (show_name no) (do_not_autoplace no) (effects (font (size 1.27 1.27))))
  (property "Description" "1.2mm Test point" (at 107.95 95.25 0) (hide yes) (show_name no) (do_not_autoplace no) (effects (font (size 1.27 1.27))))
  (pin "1"))
 (symbol
  (lib_id "Hyperloop UPV:Test point 1.2mm-Symbol-1")
  (at 90.17 102.87 0)
  (unit 1)
  (body_style 1)
  (exclude_from_sim no)
  (in_bom yes)
  (on_board yes)
  (in_pos_files yes)
  (dnp no)
  (property "Reference" "OUT3" (at 85.09 100.33 0) (show_name no) (do_not_autoplace no) (effects (font (size 1.27 1.27)) (justify left bottom)))
  (property "Value" "Test point 1.2mm" (at 89.535 105.918 0) (hide yes) (show_name no) (do_not_autoplace no) (effects (font (size 1.27 1.27)) (justify left bottom)))
  (property "Footprint" "VCU_H11G-import-fps:Test point 1.2mm-Footprint-1" (at 90.17 102.87 0) (hide yes) (show_name no) (do_not_autoplace no) (effects (font (size 1.27 1.27))))
  (property "Datasheet" "" (at 90.17 102.87 0) (hide yes) (show_name no) (do_not_autoplace no) (effects (font (size 1.27 1.27))))
  (property "Description" "1.2mm Test point" (at 90.17 102.87 0) (hide yes) (show_name no) (do_not_autoplace no) (effects (font (size 1.27 1.27))))
  (pin "1"))
 (symbol
  (lib_id "power:+3V3")
  (at 110.49 72.39 0)
  (unit 1)
  (body_style 1)
  (exclude_from_sim no)
  (in_bom yes)
  (on_board yes)
  (in_pos_files yes)
  (dnp no)
  (fields_autoplaced yes)
  (property "Reference" "#PWR0239" (at 110.49 76.2 0) (hide yes) (show_name no) (do_not_autoplace no) (effects (font (size 1.27 1.27))))
  (property "Value" "+3V3" (at 110.49 67.31 0) (show_name no) (do_not_autoplace no) (effects (font (size 1.27 1.27))))
  (property "Footprint" "" (at 110.49 72.39 0) (hide yes) (show_name no) (do_not_autoplace no) (effects (font (size 1.27 1.27))))
  (property "Datasheet" "" (at 110.49 72.39 0) (hide yes) (show_name no) (do_not_autoplace no) (effects (font (size 1.27 1.27))))
  (property "Description" "Power symbol creates a global label with name \"+3V3\"" (at 110.49 72.39 0) (hide yes) (show_name no) (do_not_autoplace no) (effects (font (size 1.27 1.27))))
  (pin "1"))
 (symbol
  (lib_id "Hyperloop UPV:Test point 1.2mm-Symbol-1")
  (at 102.87 97.79 0)
  (unit 1)
  (body_style 1)
  (exclude_from_sim no)
  (in_bom yes)
  (on_board yes)
  (in_pos_files yes)
  (dnp no)
  (property "Reference" "OUT2" (at 97.79 95.25 0) (show_name no) (do_not_autoplace no) (effects (font (size 1.27 1.27)) (justify left bottom)))
  (property "Value" "Test point 1.2mm" (at 102.235 100.838 0) (hide yes) (show_name no) (do_not_autoplace no) (effects (font (size 1.27 1.27)) (justify left bottom)))
  (property "Footprint" "VCU_H11G-import-fps:Test point 1.2mm-Footprint-1" (at 102.87 97.79 0) (hide yes) (show_name no) (do_not_autoplace no) (effects (font (size 1.27 1.27))))
  (property "Datasheet" "" (at 102.87 97.79 0) (hide yes) (show_name no) (do_not_autoplace no) (effects (font (size 1.27 1.27))))
  (property "Description" "1.2mm Test point" (at 102.87 97.79 0) (hide yes) (show_name no) (do_not_autoplace no) (effects (font (size 1.27 1.27))))
  (pin "1"))
 (symbol
  (lib_id "Jumper:Jumper_2_Bridged")
  (at 185.42 102.87 0)
  (unit 1)
  (body_style 1)
  (exclude_from_sim no)
  (in_bom yes)
  (on_board yes)
  (in_pos_files yes)
  (dnp no)
  (fields_autoplaced yes)
  (property "Reference" "JP3" (at 185.42 97.79 0) (show_name no) (do_not_autoplace no) (effects (font (size 1.27 1.27))))
  (property "Value" "Jumper_2_Bridged" (at 185.42 100.33 0) (show_name no) (do_not_autoplace no) (effects (font (size 1.27 1.27))))
  (property "Footprint" "Jumper:SolderJumper-2_P1.3mm_Bridged_Pad1.0x1.5mm" (at 185.42 102.87 0) (hide yes) (show_name no) (do_not_autoplace no) (effects (font (size 1.27 1.27))))
  (property "Datasheet" "" (at 185.42 107.95 0) (hide yes) (show_name no) (do_not_autoplace no) (effects (font (size 1.27 1.27))))
  (property "Description" "Jumper, 2-pole, closed/bridged" (at 185.42 110.49 0) (hide yes) (show_name no) (do_not_autoplace no) (effects (font (size 1.27 1.27))))
  (pin "1")
  (pin "2"))
 (symbol
  (lib_id "Jumper:Jumper_2_Bridged")
  (at 185.42 92.71 0)
  (unit 1)
  (body_style 1)
  (exclude_from_sim no)
  (in_bom yes)
  (on_board yes)
  (in_pos_files yes)
  (dnp no)
  (fields_autoplaced yes)
  (property "Reference" "JP1" (at 185.42 87.63 0) (show_name no) (do_not_autoplace no) (effects (font (size 1.27 1.27))))
  (property "Value" "Jumper_2_Bridged" (at 185.42 90.17 0) (show_name no) (do_not_autoplace no) (effects (font (size 1.27 1.27))))
  (property "Footprint" "Jumper:SolderJumper-2_P1.3mm_Bridged_Pad1.0x1.5mm" (at 185.42 92.71 0) (hide yes) (show_name no) (do_not_autoplace no) (effects (font (size 1.27 1.27))))
  (property "Datasheet" "" (at 185.42 97.79 0) (hide yes) (show_name no) (do_not_autoplace no) (effects (font (size 1.27 1.27))))
  (property "Description" "Jumper, 2-pole, closed/bridged" (at 185.42 100.33 0) (hide yes) (show_name no) (do_not_autoplace no) (effects (font (size 1.27 1.27))))
  (pin "1")
  (pin "2"))
 (symbol
  (lib_id "VCU_H11G-altium-import:GND_POWER_GROUND")
  (at 173.99 78.74 0)
  (unit 1)
  (body_style 1)
  (exclude_from_sim no)
  (in_bom yes)
  (on_board yes)
  (in_pos_files yes)
  (dnp no)
  (property "Reference" "#PWR0229" (at 173.99 78.74 0) (hide yes) (show_name no) (do_not_autoplace no) (effects (font (size 1.27 1.27))))
  (property "Value" "GND" (at 173.99 85.09 0) (show_name no) (do_not_autoplace no) (effects (font (size 1.27 1.27))))
  (property "Footprint" "" (at 173.99 78.74 0) (show_name no) (do_not_autoplace no) (effects (font (size 1.27 1.27))))
  (property "Datasheet" "" (at 173.99 78.74 0) (show_name no) (do_not_autoplace no) (effects (font (size 1.27 1.27))))
  (property "Description" "" (at 173.99 78.74 0) (show_name no) (do_not_autoplace no) (effects (font (size 1.27 1.27))))
  (pin ""))
 (symbol
  (lib_id "VCU_H11G-altium-import:GND_POWER_GROUND")
  (at 137.16 105.41 0)
  (unit 1)
  (body_style 1)
  (exclude_from_sim no)
  (in_bom yes)
  (on_board yes)
  (in_pos_files yes)
  (dnp no)
  (property "Reference" "#PWR0228" (at 137.16 105.41 0) (hide yes) (show_name no) (do_not_autoplace no) (effects (font (size 1.27 1.27))))
  (property "Value" "GND" (at 137.16 111.76 0) (show_name no) (do_not_autoplace no) (effects (font (size 1.27 1.27))))
  (property "Footprint" "" (at 137.16 105.41 0) (show_name no) (do_not_autoplace no) (effects (font (size 1.27 1.27))))
  (property "Datasheet" "" (at 137.16 105.41 0) (show_name no) (do_not_autoplace no) (effects (font (size 1.27 1.27))))
  (property "Description" "" (at 137.16 105.41 0) (show_name no) (do_not_autoplace no) (effects (font (size 1.27 1.27))))
  (pin "")))
